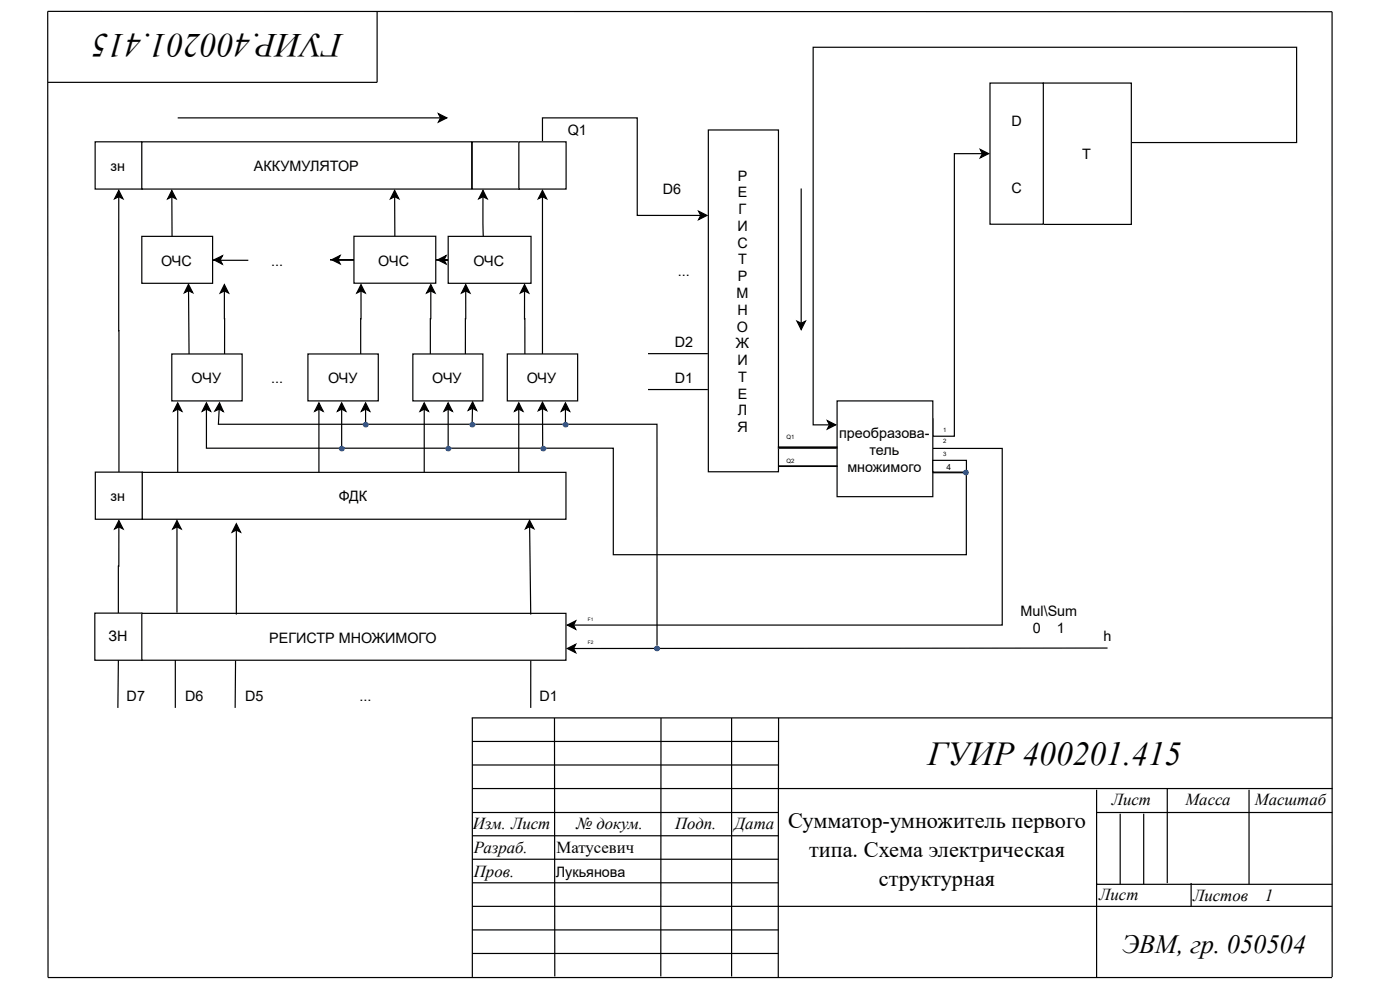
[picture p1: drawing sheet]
<svg xmlns="http://www.w3.org/2000/svg" width="297mm" height="211mm" viewBox="0 0 297 211" stroke-linecap="round" stroke-linejoin="round" font-family="sans-serif">
<g fill="none" stroke="#000" stroke-width=".25">
<path d="M80 2.5v15h-69.8M208 31.7l1.7 .9-1.7 .9 .4-.9zM208.4 32.6h-5.9v59.9h-4.6v-3.8M240.1 30.2h35v-20.2h-102.6v80.1h3.5M175.5 89.2l1.8 .9-1.8 .9 .5-.9zM25.2 111.8l-.1 18.3M25.2 110.4l.9 1.8-.9-.4-.9 .4zM100.1 152.3h182.5M100.2 157.3h65M100.2 152.3v54.9M117.6 152.3l.1 54.8M140.2 152.3v54.8"/>
<path d="M155.2 152.3v54.9M165.2 152.3l-.1 55.1M100.2 162.3h65M100.2 172.4h65M100.2 177.3h65M100.2 167.3h182.5M232.6 172.4h50.1M232.6 167.5v20.1h50.1M237.6 172.6v15M242.6 172.6v15M247.6 167.3v20M265 167.5v20.1"/>
<path d="M100.2 192.3h182.4M100.2 187.3h65M100.2 197.3h65M100.2 182.3h65M232.6 187.3v20M252.7 187.3v5.1M100.2 202.3h65M282.6 207.3v-204.8l-272.5-.1 .1 205h272.4"/>
</g>
<path d="M208 31.7l1.7 .9-1.7 .9 .4-.9zM175.5 89.2l1.8 .9-1.8 .9 .5-.9zM25.2 110.4l.9 1.8-.9-.4-.9 .4z" fill="#000"/>
<path d="M20.1 130.1h10v10h-10z" fill="#fff"/>
<path d="M20.1 130.1h10v10h-10z" fill="none" stroke="#000" stroke-width=".25"/>
<path d="M20.2 30.1h10v10h-10z" fill="#fff"/>
<path d="M20.2 30.1h10v10h-10z" fill="none" stroke="#000" stroke-width=".25"/>
<path d="M30.1 30.1h70v10h-70z" fill="#fff"/>
<path d="M30.1 30.1h70v10h-70z" fill="none" stroke="#000" stroke-width=".25"/>
<path d="M100.2 30.1h10v10h-10z" fill="#fff"/>
<path d="M100.2 30.1h10v10h-10zM115.1 30.1v-5.1h20.1v20.7h13.5M148.2 44.8l1.8 .9-1.8 .9 .5-.9z" fill="none" stroke="#000" stroke-width=".25"/>
<path d="M148.2 44.8l1.8 .9-1.8 .9 .5-.9z" fill="#000"/>
<path d="M110.1 30.1h10v10h-10z" fill="#fff"/>
<path d="M110.1 30.1h10v10h-10z" fill="none" stroke="#000" stroke-width=".25"/>
<path d="M30.1 130.1h90v10h-90z" fill="#fff"/>
<path d="M25.2 40.4l.9 1.8-.9-.5-.9 .5zM25.2 41.7v58.5M30.1 130.1h90v10h-90z" fill="none" stroke="#000" stroke-width=".25"/>
<path d="M25.2 40.4l.9 1.8-.9-.5-.9 .5z" fill="#000"/>
<path d="M20.2 100.2h10v10h-10z" fill="#fff"/>
<path d="M20.2 100.2h10v10h-10z" fill="none" stroke="#000" stroke-width=".25"/>
<path d="M30.2 100.2h89.9v10h-89.9z" fill="#fff"/>
<path d="M45.4 55.1l1.8-.8-.5 .8 .5 .9zM46.7 55.1l-1.6 .1h7.6M30.2 100.2h89.9v10h-89.9z" fill="none" stroke="#000" stroke-width=".25"/>
<path d="M45.4 55.1l1.8-.8-.5 .8 .5 .9z" fill="#000"/>
<path d="M30.1 50.1h15v10h-15z" fill="#fff"/>
<path d="M30.1 50.1h15v10h-15zM47.6 60.4l.9 1.8-.9-.5-.9 .5zM47.6 61.7v13.4" fill="none" stroke="#000" stroke-width=".25"/>
<path d="M47.6 60.4l.9 1.8-.9-.5-.9 .5z" fill="#000"/>
<path d="M36.4 75.1h15v9.9h-15z" fill="#fff"/>
<path d="M36.4 75.1h15v9.9h-15zM76.6 60.4l.9 1.8-.9-.5-.9 .5zM76.6 61.7l-.1 13.4" fill="none" stroke="#000" stroke-width=".25"/>
<path d="M76.6 60.4l.9 1.8-.9-.5-.9 .5z" fill="#000"/>
<path d="M65.3 75.1h15v9.9h-15z" fill="#fff"/>
<path d="M92.9 55.1l1.7-.9-.4 .9 .4 .9zM95.1 55.1h-5.1h7.7h-3.5M65.3 75.1h15v9.9h-15z" fill="none" stroke="#000" stroke-width=".25"/>
<path d="M92.9 55.1l1.7-.9-.4 .9 .4 .9z" fill="#000"/>
<path d="M95.1 50.1h17.6v10h-17.6z" fill="#fff"/>
<path d="M95.1 50.1h17.6v10h-17.6zM91.4 60.4l.9 1.8-.9-.5-.9 .5zM91.4 61.7l-.1 13.4M98.8 60.4l.9 1.8-.9-.5-.9 .5zM98.8 61.7l-.1 13.4" fill="none" stroke="#000" stroke-width=".25"/>
<path d="M91.4 60.4l.9 1.8-.9-.5-.9 .5zM98.8 60.4l.9 1.8-.9-.5-.9 .5z" fill="#000"/>
<path d="M87.6 75.1h14.8v9.9h-14.8z" fill="#fff"/>
<path d="M70.4 55.1l1.8-.9-.5 .9 .5 .9zM75.1 55.1h-5.1h5.2h-3.5M87.6 75.1h14.8v9.9h-14.8z" fill="none" stroke="#000" stroke-width=".25"/>
<path d="M70.4 55.1l1.8-.9-.5 .9 .5 .9z" fill="#000"/>
<path d="M75.1 50.1h17.3v10h-17.3z" fill="#fff"/>
<path d="M75.1 50.1h17.3v10h-17.3zM115.1 40.4l.9 1.8-.9-.5-.9 .5zM115.1 41.7v33.4M111.3 60.4l.9 1.8-.9-.5-.9 .5zM111.3 61.7l.1 13.4" fill="none" stroke="#000" stroke-width=".25"/>
<path d="M115.1 40.4l.9 1.8-.9-.5-.9 .5zM111.3 60.4l.9 1.8-.9-.5-.9 .5z" fill="#000"/>
<path d="M107.6 75.1h14.9v9.9h-14.9z" fill="#fff"/>
<g fill="none" stroke="#000" stroke-width=".25">
<path d="M37.7 25h55.8M93 24.1l1.8 .9-1.8 .9 .5-.9zM40 60.3l.9 1.8-.9-.4-.9 .4zM40 61.7l.1 13.4M107.6 75.1h14.9v9.9h-14.9zM37.7 85.5l.9 1.7-.9-.4-.9 .4zM37.7 86.8v13.4M67.7 85.5l.8 1.7-.8-.4-.9 .4zM67.7 86.8v13.4M90 85.5l.9 1.7-.9-.4-.9 .4zM90 86.8v13.4M110.1 85.5l.8 1.7-.8-.4-.9 .4z"/>
<path d="M110.1 86.8v13.4M37.5 110.4l.9 1.8-.9-.4-.8 .4zM37.5 111.8v18.2M50.1 111.1l.9 1.8-.9-.5-.8 .5zM50.1 112.4v18M112.3 110.4l1 1.8-.9-.5-.9 .5zM112.4 111.7l.2 18.7M25.1 140.1l-.1 10.1M37.2 140v10.2M50 140.2l-.1 10M112.6 140.2v10"/>
</g>
<path d="M93 24.1l1.8 .9-1.8 .9 .5-.9zM40 60.3l.9 1.8-.9-.4-.9 .4zM37.7 85.5l.9 1.7-.9-.4-.9 .4zM67.7 85.5l.8 1.7-.8-.4-.9 .4zM90 85.5l.9 1.7-.9-.4-.9 .4zM110.1 85.5l.8 1.7-.8-.4-.9 .4zM37.5 110.4l.9 1.8-.9-.4-.8 .4zM50.1 111.1l.9 1.8-.9-.5-.8 .5zM112.3 110.4l1 1.8-.9-.5-.9 .5z" fill="#000"/>
<path d="M150.3 27.6h14.9v72.5h-14.9z" fill="#fff"/>
<path d="M150.3 27.6h14.9v72.5h-14.9zM137.5 75h12.7M43.8 85.5l.9 1.7-.9-.4-.9 .4zM43.8 86.8v8.3h86.3v22.6h74.9v-17.8M137.5 82.6h12.7M197.9 95.1h14.7v37.5h-90.9M120.4 132.6l1.7-.9-.4 .9 .4 .9z" fill="none" stroke="#000" stroke-width=".25"/>
<path d="M43.8 85.5l.9 1.7-.9-.4-.9 .4zM120.4 132.6l1.7-.9-.4 .9 .4 .9z" fill="#000"/>
<path d="M177.6 85h20.3v20.4h-20.3z" fill="#fff"/>
<path d="M170 40v28.6M169.1 68.1l.9 .5 .9-.5-.9 1.8zM177.6 85h20.3v20.4h-20.3zM120.4 137.6l1.7-.9-.4 .9 .4 .9zM235 137.5l-113.3 .1" fill="none" stroke="#000" stroke-width=".25"/>
<path d="M169.1 68.1l.9 .5 .9-.5-.9 1.8zM120.4 137.6l1.7-.9-.4 .9 .4 .9z" fill="#000"/>
<path d="M197.9 97.7h7.1v2.5h-7.1z" fill="#fff"/>
<path d="M197.9 97.7h7.1v2.5h-7.1z" fill="none" stroke="#000" stroke-width=".25"/>
<path d="M165.1 94.8h12.4v.3h-12.4z" fill="#fff"/>
<path d="M165.1 94.8h12.4v.3h-12.4z" fill="none" stroke="#000" stroke-width=".25"/>
<path d="M165.2 98.9h12.4z" fill="#fff"/>
<path d="M72.5 85.5l.9 1.7-.9-.4-.9 .4zM72.5 86.8v8.5M95.1 85.5l.9 1.7-.9-.4-.9 .4zM95.1 86.8v8.5M115.1 85.3l.9 1.8-.9-.4-.9 .4zM115.1 86.7v8.6M165.2 98.9h12.4zM197.9 100.3h7.1v.1" fill="none" stroke="#000" stroke-width=".25"/>
<path d="M72.5 85.5l.9 1.7-.9-.4-.9 .4zM95.1 85.5l.9 1.7-.9-.4-.9 .4zM115.1 85.3l.9 1.8-.9-.4-.9 .4z" fill="#000"/>
<circle cx="204.9" cy="100.2" r=".62" fill="#0065ff"/>
<path d="M46.5 86.8l-.2 3.2h93.1v47M46.6 85.5l.8 1.8-.9-.5-.9 .4z" fill="none" stroke="#000" stroke-width=".25"/>
<path d="M46.6 85.5l.8 1.8-.9-.5-.9 .4z" fill="#000"/>
<circle cx="139.4" cy="137.6" r=".62" fill="#0065ff"/>
<path d="M77.6 85.5l.8 1.7-.8-.4-.9 .4zM77.6 86.8v3.5M100.2 86.6v3.7M100.3 85.3l.8 1.8-.9-.5-.9 .4zM120 85.5l.8 1.7-.8-.4-.9 .4zM120 86.8v3.5" fill="none" stroke="#000" stroke-width=".25"/>
<path d="M77.6 85.5l.8 1.7-.8-.4-.9 .4zM100.3 85.3l.8 1.8-.9-.5-.9 .4zM120 85.5l.8 1.7-.8-.4-.9 .4z" fill="#000"/>
<g fill="#0065ff">
<circle cx="120" cy="90.1" r=".62"/>
<circle cx="100.2" cy="90.1" r=".62"/>
<circle cx="77.6" cy="90.1" r=".62"/>
<circle cx="95.1" cy="95.2" r=".62"/>
<circle cx="72.5" cy="95.2" r=".62"/>
<circle cx="115.3" cy="95.2" r=".62"/>
</g>
<path d="M36.4 40.4l.9 1.8-.8-.5-.9 .5zM36.5 41.7v8.4M83.7 40.4l.9 1.8-.9-.5-.9 .5zM83.7 41.7l.1 8.4M102.5 41.7v8.4M102.5 40.4l.9 1.8-.9-.5-.9 .5z" fill="none" stroke="#000" stroke-width=".25"/>
<path d="M36.4 40.4l.9 1.8-.8-.5-.9 .5zM83.7 40.4l.9 1.8-.9-.5-.9 .5zM102.5 40.4l.9 1.8-.9-.5-.9 .5z" fill="#000"/>
<path d="M221.3 17.6h18.7v30h-18.7z" fill="#fff"/>
<path d="M221.3 17.6h18.7v30h-18.7z" fill="none" stroke="#000" stroke-width=".25"/>
<path d="M210 17.6h11.3v30h-11.3z" fill="#fff"/>
<path d="M210 17.6h11.3v30h-11.3z" fill="none" stroke="#000" stroke-width=".25"/>
<g font-size="7.1">
<text x="72.6" y="7.2" transform="rotate(-180 72.6 7.2)">ГУИР.400201.415</text>
<text x="196.9" y="162.2">ГУИР 400201.415</text>
</g>
<text font-size="5.6" x="238" y="202.1">ЭВМ, гр. 050504</text>
<g font-size="4.7">
<text x="167.2" y="175.7">Сумматор-умножитель первого</text>
<text x="171.6" y="181.8">типа. Схема электрическая</text>
<text x="186.4" y="187.9">структурная</text>
</g>
<g font-size="3.6">
<text x="235.9" y="170.9">Лист</text>
<text x="251.5" y="170.9">Масса</text>
<text x="266.2" y="170.9">Масштаб</text>
<text x="100.3" y="175.9">Изм. Лист</text>
<text x="122.3" y="175.9">№ докум.</text>
<text x="143.2" y="175.9">Подп.</text>
<text x="155.9" y="175.9">Дата</text>
<text x="100.5" y="181">Разраб.</text>
<text x="118.1" y="181">Матусевич</text>
<text x="100.5" y="186.1">Пров.</text>
<text x="233.2" y="190.9">Лист</text>
<text x="253.1" y="191.2">Листов</text>
<text x="268.3" y="191.2">1</text>
</g>
<g font-size="3">
<text x="120.5" y="28.7">Q1</text>
<text x="214.6" y="26.7">D</text>
<text x="229.6" y="33.8">T</text>
<text x="23.5" y="36.3">зн</text>
<text x="53.9" y="36.3">АККУМУЛЯТОР</text>
<text x="140.6" y="41.1">D6</text>
<text x="156.5" y="38.3">Р</text>
<text x="156.5" y="41.9">Е</text>
<text x="214.6" y="40.9">C</text>
<text x="156.7" y="45.4">Г</text>
<text x="156.4" y="52.6">С</text>
<text x="156.4" y="49">И</text>
<text x="34.2" y="56.4">ОЧС</text>
<text x="57.5" y="56.4">...</text>
<text x="80.3" y="56.4">ОЧС</text>
<text x="100.4" y="56.4">ОЧС</text>
<text x="143.8" y="58.6">...</text>
<text x="156.5" y="59.7">Р</text>
<text x="156.6" y="56.1">Т</text>
<text x="156.3" y="63.2">М</text>
<text x="156.3" y="70.3">О</text>
<text x="156.4" y="66.8">Н</text>
<text x="143.1" y="73.6">D2</text>
<text x="156.1" y="73.9">Ж</text>
<text x="156.4" y="77.4">И</text>
<text x="40.7" y="81.2">ОЧУ</text>
<text x="57.5" y="81.2">...</text>
<text x="69.6" y="81.2">ОЧУ</text>
<text x="91.7" y="81.2">ОЧУ</text>
<text x="111.7" y="81.2">ОЧУ</text>
<text x="143.1" y="81.2">D1</text>
<text x="156.6" y="81">Т</text>
<text x="156.5" y="84.5">Е</text>
<text x="156.5" y="88.1">Л</text>
<text x="156.4" y="91.7">Я</text>
<text x="178" y="92.9">преобразова-</text>
<text x="179.8" y="100">множимого</text>
<text x="184.5" y="96.5">тель</text>
<text x="23.5" y="106.4">зн</text>
<text x="71.9" y="106.4">ФДК</text>
<text x="216.5" y="130.7">Mul\Sum</text>
<text x="23" y="136.1">ЗН</text>
<text x="57.1" y="136.3">РЕГИСТР МНОЖИМОГО</text>
<text x="219.1" y="134.3">0</text>
<text x="224.2" y="134.3">1</text>
<text x="234.1" y="136.1">h</text>
<text x="26.9" y="148.8">D7</text>
<text x="39.3" y="148.8">D6</text>
<text x="52" y="148.8">D5</text>
<text x="76.3" y="148.8">...</text>
<text x="114.5" y="148.8">D1</text>
<text x="117.9" y="186.1">Лукьянова</text>
</g>
<text font-size="1.8" x="200.8" y="99.8">4</text>
<g font-size="1.3">
<text x="166.8" y="93.2">Q1</text>
<text x="200.1" y="91.7">1</text>
<text x="200.1" y="93.9">2</text>
<text x="166.8" y="98.3">Q2</text>
<text x="200.1" y="96.7">3</text>
</g>
<g font-size="1">
<text x="124.7" y="131.8">F1</text>
<text x="124.7" y="136.6">F2</text>
</g>
</svg>
